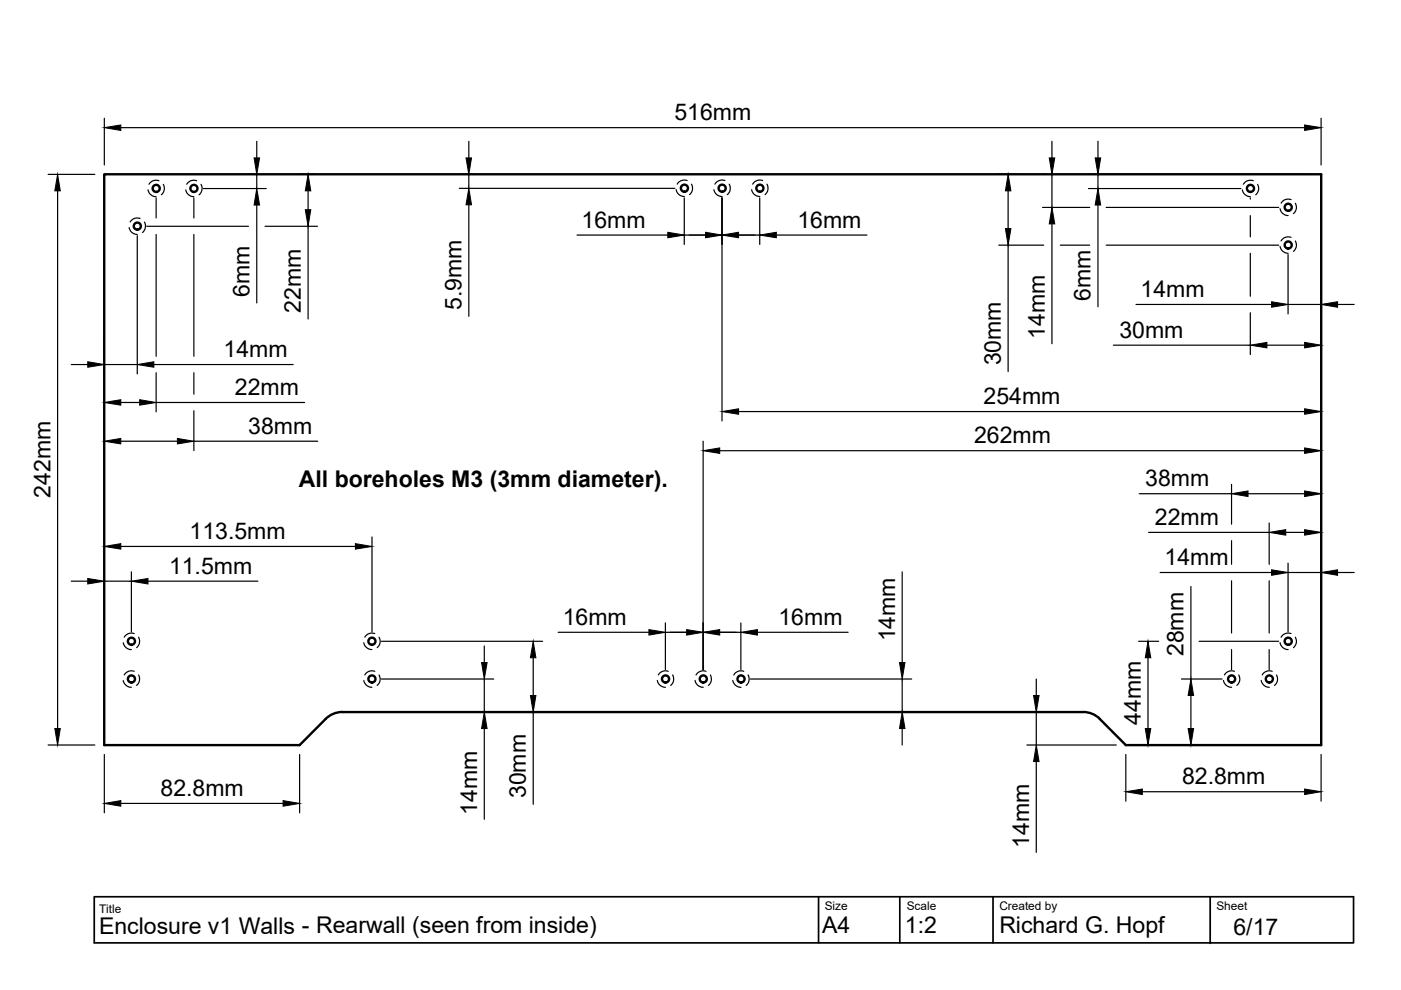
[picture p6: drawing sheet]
<svg xmlns="http://www.w3.org/2000/svg" width="297mm" height="210mm" viewBox="0 0 297 210" stroke-linecap="round" stroke-linejoin="round" font-family="sans-serif">
<!-- layer: Visible -->
<g fill="none" stroke="#000" stroke-width=".51">
<path d="M72.6 151h157M229.6 151l1.7 .2 1.5 .8 5.9 6h41.4v-121.1h-258v121.1h41.4l6-6 1.4-.8 1.7-.2"/>
<circle cx="33.1" cy="39.9" r=".75"/>
<circle cx="41.1" cy="39.9" r=".75"/>
<circle cx="145.1" cy="39.9" r=".75"/>
<circle cx="153.1" cy="39.9" r=".75"/>
<circle cx="161.1" cy="39.9" r=".75"/>
<circle cx="265.1" cy="39.9" r=".75"/>
<circle cx="29.1" cy="47.9" r=".75"/>
<circle cx="273.1" cy="51.9" r=".75"/>
<circle cx="273.1" cy="43.9" r=".75"/>
<circle cx="27.9" cy="136" r=".75"/>
<circle cx="78.9" cy="136" r=".75"/>
<circle cx="273.1" cy="136" r=".75"/>
<circle cx="27.9" cy="144" r=".75"/>
<circle cx="78.9" cy="144" r=".75"/>
<circle cx="141.1" cy="144" r=".75"/>
<circle cx="149.1" cy="144" r=".75"/>
<circle cx="157.1" cy="144" r=".75"/>
<circle cx="261.1" cy="144" r=".75"/>
<circle cx="269.1" cy="144" r=".75"/>
</g>
<!-- layer: Hidden -->
<g fill="none" stroke="#000" stroke-width=".25">
<path d="M33.7 38.3a1.75 1.75 0 0 0-2.1 .8M34.6 39.1a1.74 1.74 0 0 1-.4 2.2M41.7 38.3a1.75 1.75 0 0 0-2.1 .8M42.6 39.1a1.74 1.74 0 0 1-.4 2.2M145.7 38.3a1.73 1.73 0 0 0-2.1 .7M146.6 39a1.73 1.73 0 0 1-.4 2.3M153.7 38.3a1.73 1.73 0 0 0-2.1 .7M154.6 39a1.73 1.73 0 0 1-.4 2.3M161.7 38.3a1.73 1.73 0 0 0-2.1 .7M162.6 39a1.73 1.73 0 0 1-.4 2.3M265.7 38.3a1.75 1.75 0 0 0-2.1 .8M266.6 39.1a1.71 1.71 0 0 1-.4 2.2"/>
<path d="M27.4 48.3a1.73 1.73 0 0 0 1.7 1.4M29.7 46.3a1.75 1.75 0 0 0-2.1 .8M30.6 47.1a1.74 1.74 0 0 1-.4 2.2M31.4 40.3a1.73 1.73 0 0 0 1.7 1.4M39.4 40.3a1.73 1.73 0 0 0 1.7 1.4M143.4 40.2a1.74 1.74 0 0 0 1.7 1.5M151.4 40.2a1.74 1.74 0 0 0 1.7 1.5M159.4 40.2a1.74 1.74 0 0 0 1.7 1.5M263.4 40.3a1.73 1.73 0 0 0 1.7 1.4M271.4 52.3a1.73 1.73 0 0 0 1.7 1.4M271.4 44.3a1.73 1.73 0 0 0 1.7 1.4M273.7 50.3a1.75 1.75 0 0 0-2.1 .8"/>
<path d="M273.7 42.3a1.75 1.75 0 0 0-2.1 .8M274.6 51.1a1.71 1.71 0 0 1-.4 2.2M274.6 43.1a1.71 1.71 0 0 1-.4 2.2M26.1 136.3a1.73 1.73 0 0 0 1.8 1.4M28.4 134.3a1.73 1.73 0 0 0-2.1 .8M29.4 135.1a1.76 1.76 0 0 1-.4 2.2M77.1 136.3a1.73 1.73 0 0 0 1.7 1.4M79.5 134.3a1.73 1.73 0 0 0-2.2 .8M80.4 135.1a1.73 1.73 0 0 1-.4 2.2M271.4 136.3a1.73 1.73 0 0 0 1.7 1.4M273.7 134.3a1.73 1.73 0 0 0-2.1 .8M274.6 135.1a1.73 1.73 0 0 1-.4 2.2"/>
<path d="M26.1 144.3a1.74 1.74 0 0 0 1.8 1.4M28.4 142.3a1.73 1.73 0 0 0-2.1 .8M29.4 143.1a1.76 1.76 0 0 1-.4 2.2M77.1 144.3a1.74 1.74 0 0 0 1.7 1.4M79.5 142.3a1.73 1.73 0 0 0-2.2 .8M80.4 143.1a1.73 1.73 0 0 1-.4 2.2M139.4 144.3a1.74 1.74 0 0 0 1.7 1.4M141.7 142.3a1.73 1.73 0 0 0-2.1 .8M142.6 143.1a1.73 1.73 0 0 1-.4 2.2M147.4 144.3a1.74 1.74 0 0 0 1.7 1.4M149.7 142.3a1.73 1.73 0 0 0-2.1 .8M150.6 143.1a1.73 1.73 0 0 1-.4 2.2"/>
<path d="M155.4 144.3a1.74 1.74 0 0 0 1.7 1.4M157.7 142.3a1.73 1.73 0 0 0-2.1 .8M158.6 143.1a1.73 1.73 0 0 1-.4 2.2M259.4 144.3a1.73 1.73 0 0 0 1.7 1.4M261.7 142.3a1.73 1.73 0 0 0-2.1 .8M262.6 143.1a1.73 1.73 0 0 1-.4 2.2M267.4 144.3a1.73 1.73 0 0 0 1.7 1.4M269.7 142.3a1.73 1.73 0 0 0-2.1 .8M270.6 143.1a1.73 1.73 0 0 1-.4 2.2"/>
</g>
<!-- layer: TitleBlock -->
<path d="M20 190.1h267v9.8h-267zM173.5 190.1v9.8M190.8 190.1v9.8M210.5 190.1v9.8M256.6 190.1v9.9" fill="none" stroke="#000" stroke-width=".36"/>
<!-- layer: Dimensions -->
<g fill="none" stroke="#000" stroke-width=".25">
<path d="M10.2 37h9.9M22.1 25.1v9.9M22.1 39v48.3M25.6 27.1h251M43.1 40h13.4M52.5 37h1.1M54.4 30v3.5M54.4 37v3M63.3 37h3.7M97.4 37h3.1M97.4 39.9h45.7M99.4 30v3.5"/>
<path d="M99.4 37v2.9M211.3 37h4.5M221 37h.7M223 30v3.5M223 37v7M230.8 37h47.3M230.8 40h32.3M232.8 30v3.5M232.8 37v3M280.1 25.1v9.9M12.2 40.5v114M29.1 50v29.3"/>
<path d="M31.1 48h21.6M33.1 42v4.2M33.1 49.7v25.8M41.1 42v4.2M41.1 49.7v25.8M54.4 43.5v20.7M56.2 48h11.1M65.3 40.5v4M65.3 48v19.6M99.4 43.4v23.7M122.3 49.8h19.3M145.1 41.9v9.9"/>
<path d="M145.1 49.8h16M153.1 41.9v47.4M161.1 41.9v9.9M164.6 49.8h19.2M211.8 52h9.5M213.7 40.5v8M213.7 52v26.8M221 44h10M223 47.5v25.4M224.8 52h6.2M232.8 43.5v21.5M234.5 44h36.6"/>
<path d="M234.5 52h36.6M265.1 42v.2M265.1 45.7v4.5M265.1 53.7v9.1M273.1 54v12.6M15.1 77.3h3.5M22.1 77.3h7M32.6 77.3h29.6M33.1 79v8.3M41.1 79v4.6M236.1 73.2h29M240.9 64.6h28.7"/>
<path d="M265.1 66.3v8.9M268.6 73.2h8M273.1 64.6h7M280.1 62.6v1.3M283.6 64.6h3.5M22.1 91.4v4.1M25.6 85.3h4M25.6 93.5h12M33.1 85.3h31.5M41.1 87.1v8.4M41.1 93.5h26.3M149.1 93.5v48.5"/>
<path d="M152.6 95.6h124M156.6 87.3h120M280.1 85.3v4.7M280.1 93.5v5.1M25.6 115.9h49.8M78.9 113.8v20.2M241.5 104.7h19.6M243.5 112.9h25.6M261.1 102.7v8.4M261.1 114.6v5M264.6 104.7h12M269.1 110.9v8.7"/>
<path d="M272.6 112.9h4M273.1 119.4v14.6M280.1 102.7v53.3M15.1 123.2h3.5M22.1 123.2h5.8M27.9 121.2v12.8M31.4 123.2h23.3M80.9 136h34.1M102.7 137v3.5M113.1 139.5v8M118.3 134.1h19.3M141.1 134.1h16"/>
<path d="M141.1 132.1v9.9M157.1 132.1v9.9M160.6 134.1h19.2M191.3 121.2v19.3M241.4 136h4.3M243.4 139.5v15M246 121.4h23.6M252.5 124.3v19.7M254.2 136h16.9M261.1 123.1v11.1M261.1 137.7v4.3M269.1 123.1v11.1"/>
<path d="M269.1 137.7v4.3M273.1 121.4h7M283.6 121.4h3.5M10.2 158h9.9M22.1 160v12.3M63.5 160v12.3M80.9 144h23.8M100.7 151h.6M102.7 144v7M102.7 154.5v19.2M111 151h1.1M113.1 151v19.5"/>
<path d="M159.1 144h34.2M191.3 144v7M191.3 154.5v3.5M193 151h.3M217.7 158h19M217.7 151h1.2M219.7 144v3.5M219.7 151v7M238.7 160v9.9M241.4 158h2.5M250.5 158h.7M250.5 144h8.6"/>
<path d="M252.5 147.5v7M280.1 160v9.9M25.6 170.3h34.4M219.7 161.5v19.2M242.2 167.9h34.4"/>
</g>
<g fill="#000" stroke="#000" stroke-width=".21">
<path d="M22.1 27.1l3.5-.6v1.2zM53.9 33.5h1.1l-.6 3.5zM98.8 33.5h1.2l-.6 3.5zM222.5 33.5h1.1l-.6 3.5zM232.2 33.5h1.2l-.6 3.5zM276.6 26.5l3.5 .6-3.5 .6zM12.2 37l.6 3.5h-1.2zM54.4 40l.6 3.5h-1.1zM65.3 37l.6 3.5h-1.2zM64.7 44.5h1.2l-.6 3.5zM99.4 39.9l.6 3.5h-1.2zM141.6 49.2l3.5 .6-3.5 .6z"/>
<path d="M149.6 49.2l3.5 .6-3.5 .6zM153.1 49.8l3.5-.6v1.2zM161.1 49.8l3.5-.6v1.2zM213.7 37l.6 3.5h-1.1zM213.2 48.5h1.1l-.6 3.5zM223 44l.6 3.5h-1.1zM232.8 40l.6 3.5h-1.2zM18.6 76.7l3.5 .6-3.5 .6zM29.1 77.3l3.5-.6v1.2zM265.1 73.2l3.5-.6v1.2zM269.6 64l3.5 .6-3.5 .5zM276.6 72.6l3.5 .6-3.5 .6z"/>
<path d="M280.1 64.6l3.5-.6v1.1zM22.1 85.3l3.5-.6v1.2zM22.1 93.5l3.5-.5v1.1zM29.6 84.7l3.5 .6-3.5 .6zM37.6 93l3.5 .5-3.5 .6zM149.1 95.6l3.5-.6v1.1zM153.1 87.3l3.5-.6v1.1zM276.6 86.7l3.5 .6-3.5 .5zM276.6 95l3.5 .6-3.5 .5zM22.1 115.9l3.5-.6v1.1zM75.4 115.3l3.5 .6-3.5 .5zM261.1 104.7l3.5-.6v1.2z"/>
<path d="M269.1 112.9l3.5-.6v1.2zM276.6 112.3l3.5 .6-3.5 .6zM276.6 104.1l3.5 .6-3.5 .6zM18.6 122.7l3.5 .5-3.5 .6zM27.9 123.2l3.5-.5v1.1zM113.1 136l.5 3.5h-1.1zM137.6 133.5l3.5 .6-3.5 .6zM145.6 133.5l3.5 .6-3.5 .6zM149.1 134.1l3.5-.6v1.2zM157.1 134.1l3.5-.6v1.2zM243.4 136l.6 3.5h-1.2zM269.6 120.8l3.5 .6-3.5 .6z"/>
<path d="M280.1 121.4l3.5-.6v1.2zM11.6 154.5h1.2l-.6 3.5zM102.1 140.5h1.2l-.6 3.5zM102.7 151l.6 3.5h-1.2zM112.5 147.5h1.1l-.5 3.5zM191.3 151l.6 3.5h-1.2zM190.7 140.5h1.2l-.6 3.5zM219.1 147.5h1.2l-.6 3.5zM242.8 154.5h1.2l-.6 3.5zM251.9 154.5h1.2l-.6 3.5zM252.5 144l.6 3.5h-1.2zM22.1 170.3l3.5-.6v1.2z"/>
<path d="M60 169.7l3.5 .6-3.5 .6zM219.7 158l.6 3.5h-1.2zM238.7 167.9l3.5-.6v1.2zM276.6 167.3l3.5 .6-3.5 .6z"/>
</g>
<g font-size="4.9">
<text x="143" y="25.5">516mm</text>
<text x="123.3" y="48.3">16mm</text>
<text x="169.1" y="48.3">16mm</text>
<text x="52.9" y="62.9" transform="rotate(-90 52.9 62.9)">6mm</text>
<text x="97.8" y="65.8" transform="rotate(-90 97.8 65.8)">5.9mm</text>
<text x="231.2" y="63.7" transform="rotate(-90 231.2 63.7)">6mm</text>
<text x="241.8" y="63">14mm</text>
<text x="63.8" y="66.3" transform="rotate(-90 63.8 66.3)">22mm</text>
<text x="221.6" y="71.9" transform="rotate(-90 221.6 71.9)">14mm</text>
<text x="237.3" y="71.6">30mm</text>
<text x="47.4" y="75.8">14mm</text>
<text x="212.2" y="77.5" transform="rotate(-90 212.2 77.5)">30mm</text>
<text x="49.8" y="83.8">22mm</text>
<text x="208.5" y="85.7">254mm</text>
<text x="52.6" y="92">38mm</text>
<text x="206.5" y="94">262mm</text>
<text x="10.7" y="105.5" transform="rotate(-90 10.7 105.5)">242mm</text>
<text x="63.4" y="103.3">All boreholes M3 (3mm diameter).</text>
<text x="242.8" y="103.1">38mm</text>
<text x="244.9" y="111.4">22mm</text>
<text x="40.2" y="114.3">113.5mm</text>
<text x="246.9" y="119.9">14mm</text>
<text x="35.8" y="121.7">11.5mm</text>
<text x="119.3" y="132.5">16mm</text>
<text x="165.1" y="132.5">16mm</text>
<text x="189.8" y="136" transform="rotate(-90 189.8 136)">14mm</text>
<text x="250.9" y="139.1" transform="rotate(-90 250.9 139.1)">28mm</text>
<text x="241.9" y="153.6" transform="rotate(-90 241.9 153.6)">44mm</text>
<text x="250.6" y="166.3">82.8mm</text>
<text x="34" y="168.8">82.8mm</text>
<text x="101.2" y="172.7" transform="rotate(-90 101.2 172.7)">14mm</text>
<text x="111.5" y="169.2" transform="rotate(-90 111.5 169.2)">30mm</text>
<text x="218.2" y="179.7" transform="rotate(-90 218.2 179.7)">14mm</text>
<text x="174.3" y="197.9">A4</text>
<text x="191.9" y="197.9">1:2</text>
<text x="211.9" y="197.9">Richard G. Hopf</text>
<text x="21" y="198">Enclosure v1 Walls - Rearwall (seen from inside)</text>
<text x="261.5" y="198.3">6/17</text>
</g>
<g font-size="2.5">
<text x="21" y="193.6">Title</text>
<text x="174.9" y="192.9">Size</text>
<text x="192.2" y="192.9">Scale</text>
<text x="211.9" y="192.9">Created by</text>
<text x="257.9" y="192.9">Sheet</text>
</g>
</svg>
